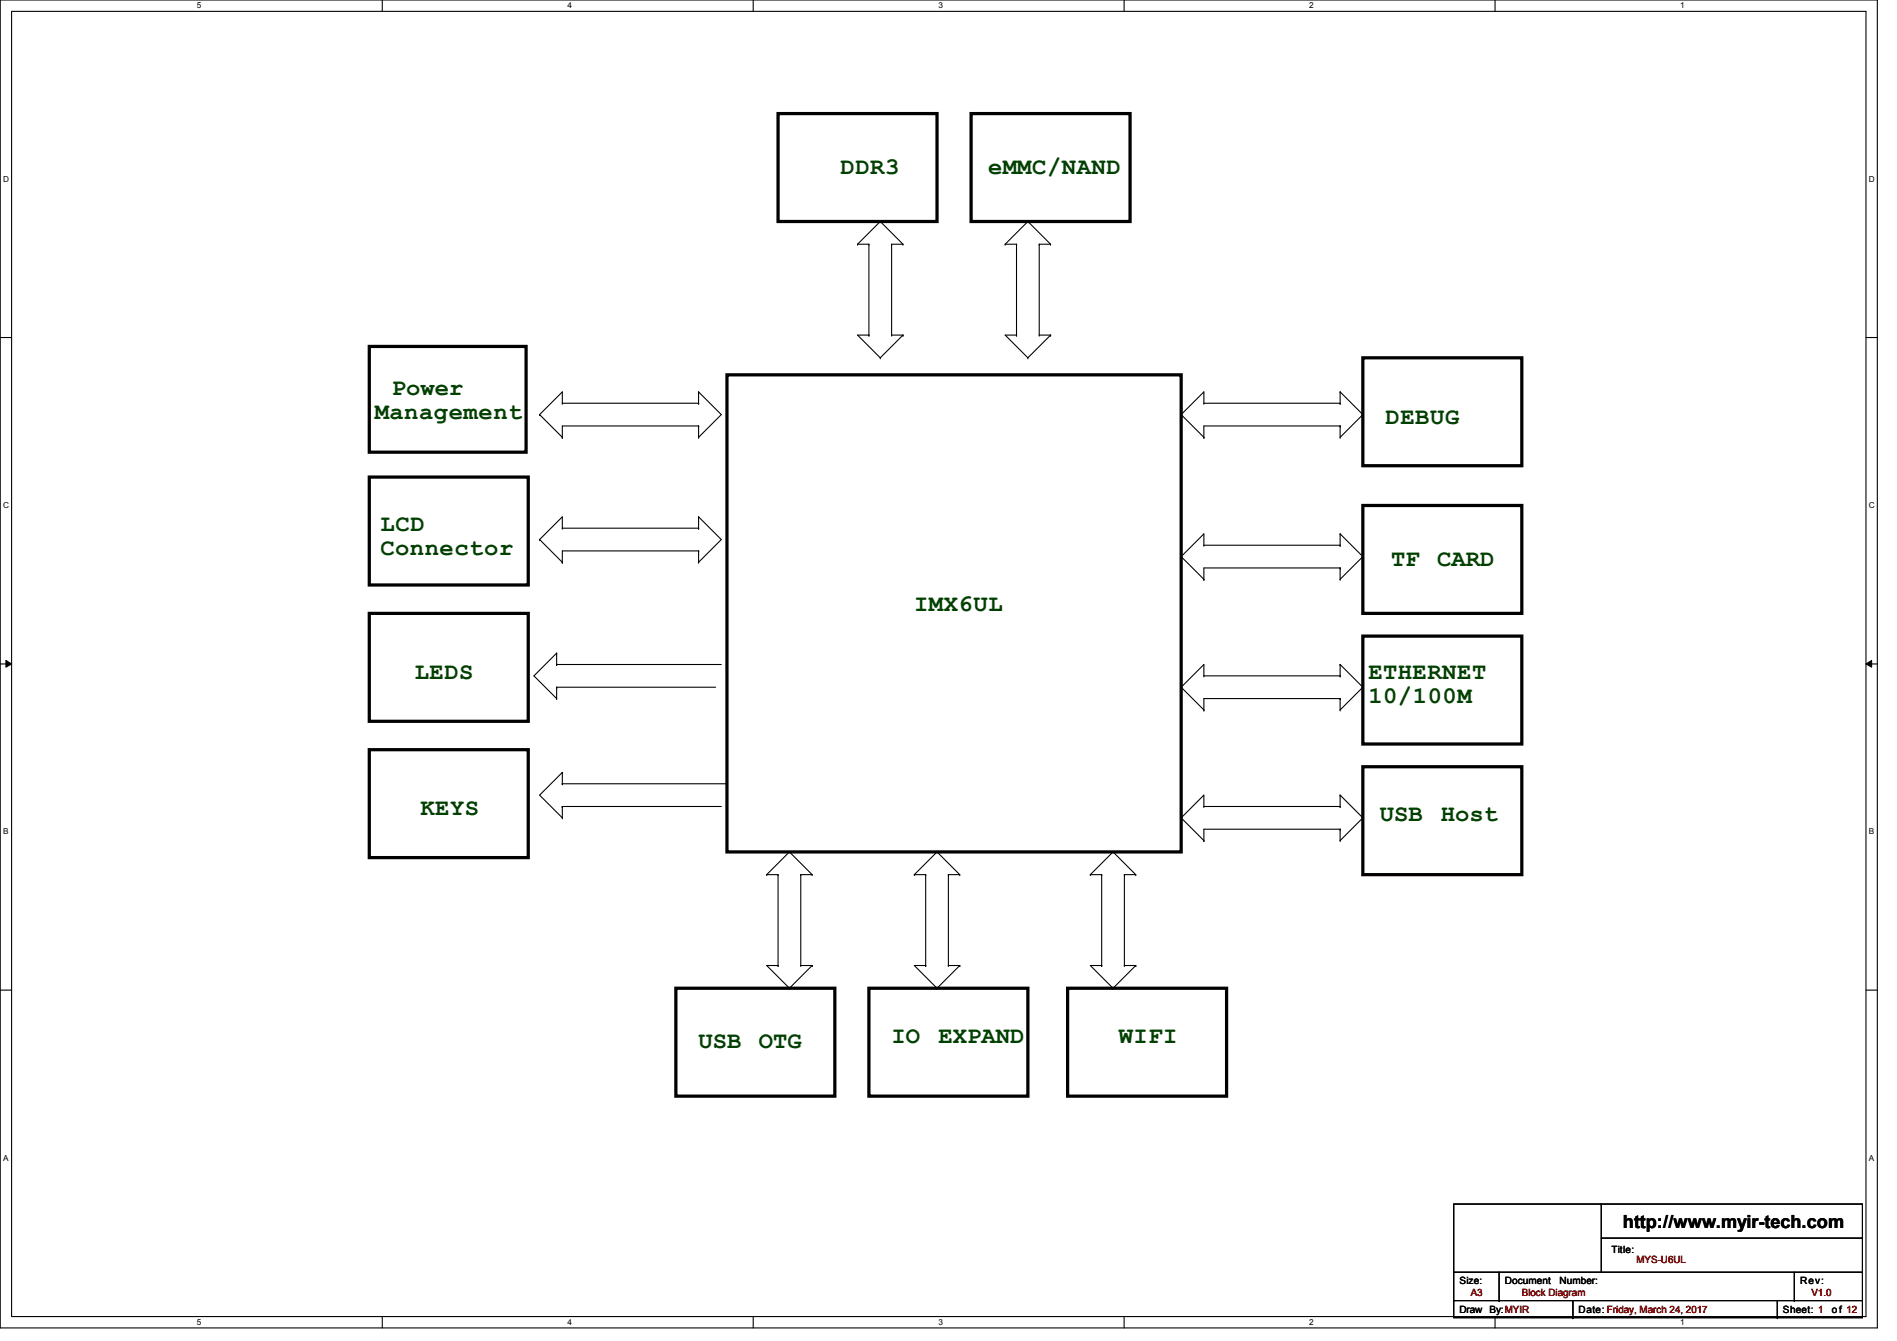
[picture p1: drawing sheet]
<svg xmlns="http://www.w3.org/2000/svg" width="297mm" height="210mm" viewBox="0 0 297 210" stroke-linecap="round" stroke-linejoin="round" font-family="sans-serif">
<path d="M0 0h294v207.9h-294zM1.8 1.8h290.4v204.3h-290.4z" fill="none" stroke="#000" stroke-width=".17"/>
<g fill="#fff">
<path d="M30.8 .2h.7v1.4h-.7z"/>
<path d="M30.8 206.2h.7v1.4h-.7z"/>
</g>
<path d="M59.9 0v1.8M59.9 206.1v1.8" fill="none" stroke="#000" stroke-width=".17"/>
<g fill="#fff">
<path d="M88.9 .2h.6v1.4h-.6z"/>
<path d="M88.9 206.2h.6v1.4h-.6z"/>
</g>
<path d="M117.9 0v1.8M117.9 206.1v1.8" fill="none" stroke="#000" stroke-width=".17"/>
<g fill="#fff">
<path d="M146.9 .2h.7v1.4h-.7z"/>
<path d="M146.9 206.2h.7v1.4h-.7z"/>
</g>
<path d="M176 0v1.8M176 206.1v1.8" fill="none" stroke="#000" stroke-width=".17"/>
<g fill="#fff">
<path d="M205 .2h.7v1.4h-.7z"/>
<path d="M205 206.2h.7v1.4h-.7z"/>
</g>
<path d="M234.1 0v1.8M234.1 206.1v1.8" fill="none" stroke="#000" stroke-width=".17"/>
<g fill="#fff">
<path d="M263.1 .2h.7v1.4h-.7z"/>
<path d="M263.1 206.2h.7v1.4h-.7z"/>
<path d="M.5 27.3h.9v1.4h-.9z"/>
<path d="M292.6 27.3h.9v1.4h-.9z"/>
<path d="M.5 78.4h.9v1.4h-.9z"/>
<path d="M292.6 78.4h.9v1.4h-.9z"/>
</g>
<path d="M0 52.8h1.8M292.2 52.8h1.8" fill="none" stroke="#000" stroke-width=".17"/>
<g fill="#fff">
<path d="M.5 129.5h.8v1.4h-.8z"/>
<path d="M292.6 129.5h.9v1.4h-.9z"/>
</g>
<path d="M0 103.9h1.8M292.2 103.9h1.8" fill="none" stroke="#000" stroke-width=".17"/>
<path d="M.9 103.4l.9 .5-.9 .5zM292.2 103.9l.9-.5v1z" fill="#000"/>
<path d="M.9 103.4l.9 .5-.9 .5zM292.2 103.9l.9-.5v1z" fill="none" stroke="#000" stroke-width=".16"/>
<g fill="#fff">
<path d="M.5 180.5h.8v1.4h-.8z"/>
<path d="M292.6 180.5h.9v1.4h-.9z"/>
</g>
<g fill="none" stroke="#000" stroke-width=".17">
<path d="M134.3 38.2h.1M134.3 38.2h1.8M134.3 38.2l3.5-3.5 3.6 3.5M136.1 38.2h.1M136.1 38.2v14.3M139.6 38.2h.1M139.6 38.2h1.8M139.6 38.2v14.3M141.4 38.2h.1M157.4 38.2h.1M157.4 38.2h1.8M157.4 38.2l3.5-3.5 3.6 3.5"/>
<path d="M159.2 38.2h.1M159.2 38.2v14.3M162.7 38.2h.1M162.7 38.2h1.8M162.7 38.2v14.3M164.5 38.2h.1M136.1 52.5h.1M136.1 52.5h-1.8l3.5 3.5M137.8 56h.1M139.6 52.5h.1M139.6 52.5h1.8M141.4 52.5h.1"/>
<path d="M141.4 52.5l-3.6 3.5M159.2 52.5h.1M159.2 52.5h-1.8l3.5 3.5M160.9 56h.1M162.7 52.5h.1M162.7 52.5h1.8M164.5 52.5h.1M164.5 52.5l-3.6 3.5M84.5 64.9h.1M84.5 64.9l3.5 3.6M88 68.5h.1M88 63.1h.1"/>
<path d="M88 63.1h21.4M88 63.1v-1.8l-3.5 3.6M109.4 63.1h.1M109.4 66.7h.1M109.4 68.5h.1M109.4 61.3h.1M109.4 66.7h-21.4v1.8M109.4 61.3v1.8M109.4 66.7v1.8M109.4 61.3l3.5 3.6-3.5 3.6M185 64.9h.1M185 64.9l3.5 3.6"/>
<path d="M188.5 68.5h.1M188.5 63.1h.1M188.5 63.1h21.3M188.5 63.1v-1.8l-3.5 3.6M209.8 63.1h.1M209.8 66.7h.1M209.8 68.5h.1M209.8 61.3h.1M209.8 66.7h-21.3v1.8M209.8 61.3v1.8M209.8 66.7v1.8M209.8 61.3l3.6 3.6-3.6 3.6"/>
<path d="M84.5 84.5h.1M84.5 84.5l3.5 3.5M88 88h.1M88 82.7h.1M88 82.7h21.4M88 82.7v-1.8l-3.5 3.6M109.4 82.7h.1M109.4 86.2h.1M109.4 88h.1M109.4 80.9h.1M109.4 86.2h-21.4v1.8M109.4 80.9v1.8"/>
<path d="M109.4 86.2v1.8M109.4 80.9l3.5 3.6-3.5 3.5M185 87.1h.1M185 87.1l3.5 3.6M188.5 90.7h.1M188.5 85.3h.1M188.5 85.3v-1.7l-3.5 3.5M188.5 85.3h21.3M209.8 85.3h.1M209.8 88.9h.1M209.8 90.7h.1M209.8 83.6h.1"/>
<path d="M209.8 88.9h-21.3v1.8M209.8 83.6v1.7M209.8 88.9v1.8M209.8 83.6l3.6 3.5-3.6 3.6M87.2 107.6h.1M87.2 104h.1M87.2 102.2h.1M87.2 109.3h.1M87.2 107.6h24.9M87.2 104h25.7M87.2 102.2v1.8M87.2 107.6v1.7"/>
<path d="M87.2 102.2l-3.6 3.6 3.6 3.5M185 107.6h.1M185 107.6l3.5 3.5M188.5 111.1h.1M188.5 105.8h.1M188.5 105.8v-1.8l-3.5 3.6M188.5 105.8h21.3M209.8 105.8h.1M209.8 109.3h.1M209.8 111.1h.1M209.8 104h.1M209.8 109.3h-21.3v1.8"/>
<path d="M209.8 104v1.8M209.8 109.3v1.8M209.8 104l3.6 3.6-3.6 3.5M88 126.2h.1M88 122.7h.1M88 120.9h.1M88 128h.1M88 120.9v1.8M88 126.2v1.8M88 126.2h24.9M88 122.7h25.8M88 120.9l-3.5 3.6 3.5 3.5"/>
<path d="M120.1 136.9h.1M120.1 136.9h1.7M120.1 136.9l3.5-3.6 3.6 3.6M121.8 136.9h.1M121.8 136.9v14.2M125.4 136.9h.1M125.4 136.9h1.8M125.4 136.9v14.2M127.2 136.9h.1M143.2 136.9h.1M143.2 136.9h1.7M143.2 136.9l3.5-3.6 3.6 3.6"/>
<path d="M144.9 136.9h.1M144.9 136.9v14.2M148.5 136.9h.1M148.5 136.9h1.8M148.5 136.9v14.2M150.3 136.9h.1M170.7 136.9h.1M170.7 136.9h1.8M170.7 136.9l3.6-3.6 3.5 3.6M172.5 136.9h.1M172.5 136.9v14.2M176.1 136.9h.1"/>
<path d="M176.1 136.9h1.7M176.1 136.9v14.2M177.8 136.9h.1M185 128h.1M185 128l3.5 3.6M188.5 131.6h.1M188.5 126.2h.1M188.5 126.2v-1.7l-3.5 3.5M188.5 126.2h21.3M209.8 126.2h.1M209.8 129.8h.1M209.8 131.6h.1"/>
<path d="M209.8 124.5h.1M209.8 129.8h-21.3v1.8M209.8 124.5v1.7M209.8 129.8v1.8M209.8 124.5l3.6 3.5-3.6 3.6M0 155h1.8M121.8 151.1h.1M121.8 151.1h-1.7l3.5 3.6M123.6 154.7h.1M125.4 151.1h.1M125.4 151.1h1.8M127.2 151.1h.1"/>
<path d="M127.2 151.1l-3.6 3.6M144.9 151.1h.1M144.9 151.1h-1.7l3.5 3.6M146.7 154.7h.1M148.5 151.1h.1M148.5 151.1h1.8M150.3 151.1h.1M150.3 151.1l-3.6 3.6M172.5 151.1h.1M172.5 151.1h-1.8l3.6 3.6M174.3 154.7h.1M176.1 151.1h.1"/>
<path d="M176.1 151.1h1.7M177.8 151.1h.1M177.8 151.1l-3.5 3.6M292.2 155h1.8M227.6 188.5h64v17.7h-64zM227.6 199.1h64M234.7 199.1v4.5M250.7 188.5h.1M250.7 188.5v10.6M250.7 193.8h40.9M281 199.1v4.5M291.6 199.1h.1"/>
<path d="M291.6 193.8h.1M227.6 203.6h.1M227.6 203.6h64M234.7 203.6h.1M246.3 206.2h.1M246.3 203.6v2.6M278.3 206.2h.1M278.3 203.6v2.6M281 203.6h.1"/>
</g>
<g fill="none" stroke="#000" stroke-width=".51">
<path d="M121.8 17.8h24.9v16.9h-24.9zM152.1 17.8h24.8v16.9h-24.8zM57.8 54.2h24.6v16.6h-24.6zM113.8 58.7h71.2v74.6h-71.2zM213.4 56h24.9v16.9h-24.9zM57.8 74.7h24.9v16.9h-24.9zM213.4 79.1h24.9v16.9h-24.9zM57.8 96h24.9v16.9h-24.9zM213.4 99.6h24.9v16.9h-24.9zM57.8 117.3h24.9v16.9h-24.9zM213.4 120h24.9v16.9h-24.9zM105.8 154.7h24.9v16.9h-24.9z"/>
<path d="M136.1 154.7h24.8v16.9h-24.8zM167.2 154.7h24.9v16.9h-24.9z"/>
</g>
<g font-size="3.7" fill="#004000">
<text x="131.6" y="27.2">DDR3</text>
<text x="154.7" y="27.2">eMMC/NAND</text>
<text x="58.7" y="65.6">Management</text>
<text x="61.3" y="61.8">Power</text>
<text x="217" y="66.3">DEBUG</text>
<text x="59.6" y="83.2">LCD</text>
<text x="59.6" y="86.9">Connector</text>
<text x="217.8" y="88.5">TF</text>
<text x="225" y="88.5">CARD</text>
<text x="143.2" y="95.6">IMX6UL</text>
<text x="64.9" y="106.3">LEDS</text>
<text x="214.3" y="106.3">ETHERNET</text>
<text x="214.3" y="110">10/100M</text>
<text x="65.8" y="127.6">KEYS</text>
<text x="216.1" y="128.5">USB</text>
<text x="225.6" y="128.5">Host</text>
<text x="109.4" y="164.1">USB</text>
<text x="118.8" y="164.1">OTG</text>
<text x="139.6" y="163.2">IO</text>
<text x="146.9" y="163.2">EXPAND</text>
<text x="175.2" y="163.2">WIFI</text>
</g>
<text font-size="2.8" x="254.1" y="192.2">http://www.myir-tech.com</text>
<g font-size="1.6">
<text x="252.3" y="196.1">Title:</text>
<text x="228.5" y="200.9">Size:</text>
<text x="235.6" y="200.9">Document</text>
<text x="244.2" y="200.9">Number:</text>
<text x="281.9" y="200.9">Rev:</text>
<text x="228.5" y="205.6">Draw By:MYIR</text>
<text x="247.2" y="205.6">Date: Friday, March 24, 2017</text>
<text x="279.2" y="205.6">Sheet: 1</text>
<text x="286.8" y="205.6">o f 12</text>
</g>
<g font-size="1.6" fill="#800000">
<text x="256.2" y="197.7">MYS-U6UL</text>
<text x="230.3" y="202.9">A3</text>
<text x="238.3" y="202.9">Block Diagram</text>
<text x="283.6" y="202.9">V1.0</text>
</g>
<g font-size="1.3">
<text x="30.8" y="1.3">5</text>
<text x="88.9" y="1.3">4</text>
<text x="146.9" y="1.3">3</text>
<text x="205" y="1.3">2</text>
<text x="263.1" y="1.3">1</text>
<text x=".5" y="28.4">D</text>
<text x="292.6" y="28.4">D</text>
<text x=".5" y="79.5">C</text>
<text x="292.6" y="79.5">C</text>
<text x=".5" y="130.6">B</text>
<text x="292.6" y="130.6">B</text>
<text x=".5" y="181.7">A</text>
<text x="292.6" y="181.7">A</text>
<text x="30.8" y="207.4">5</text>
<text x="88.9" y="207.4">4</text>
<text x="146.9" y="207.4">3</text>
<text x="205" y="207.4">2</text>
<text x="263.1" y="207.4">1</text>
</g>
</svg>
